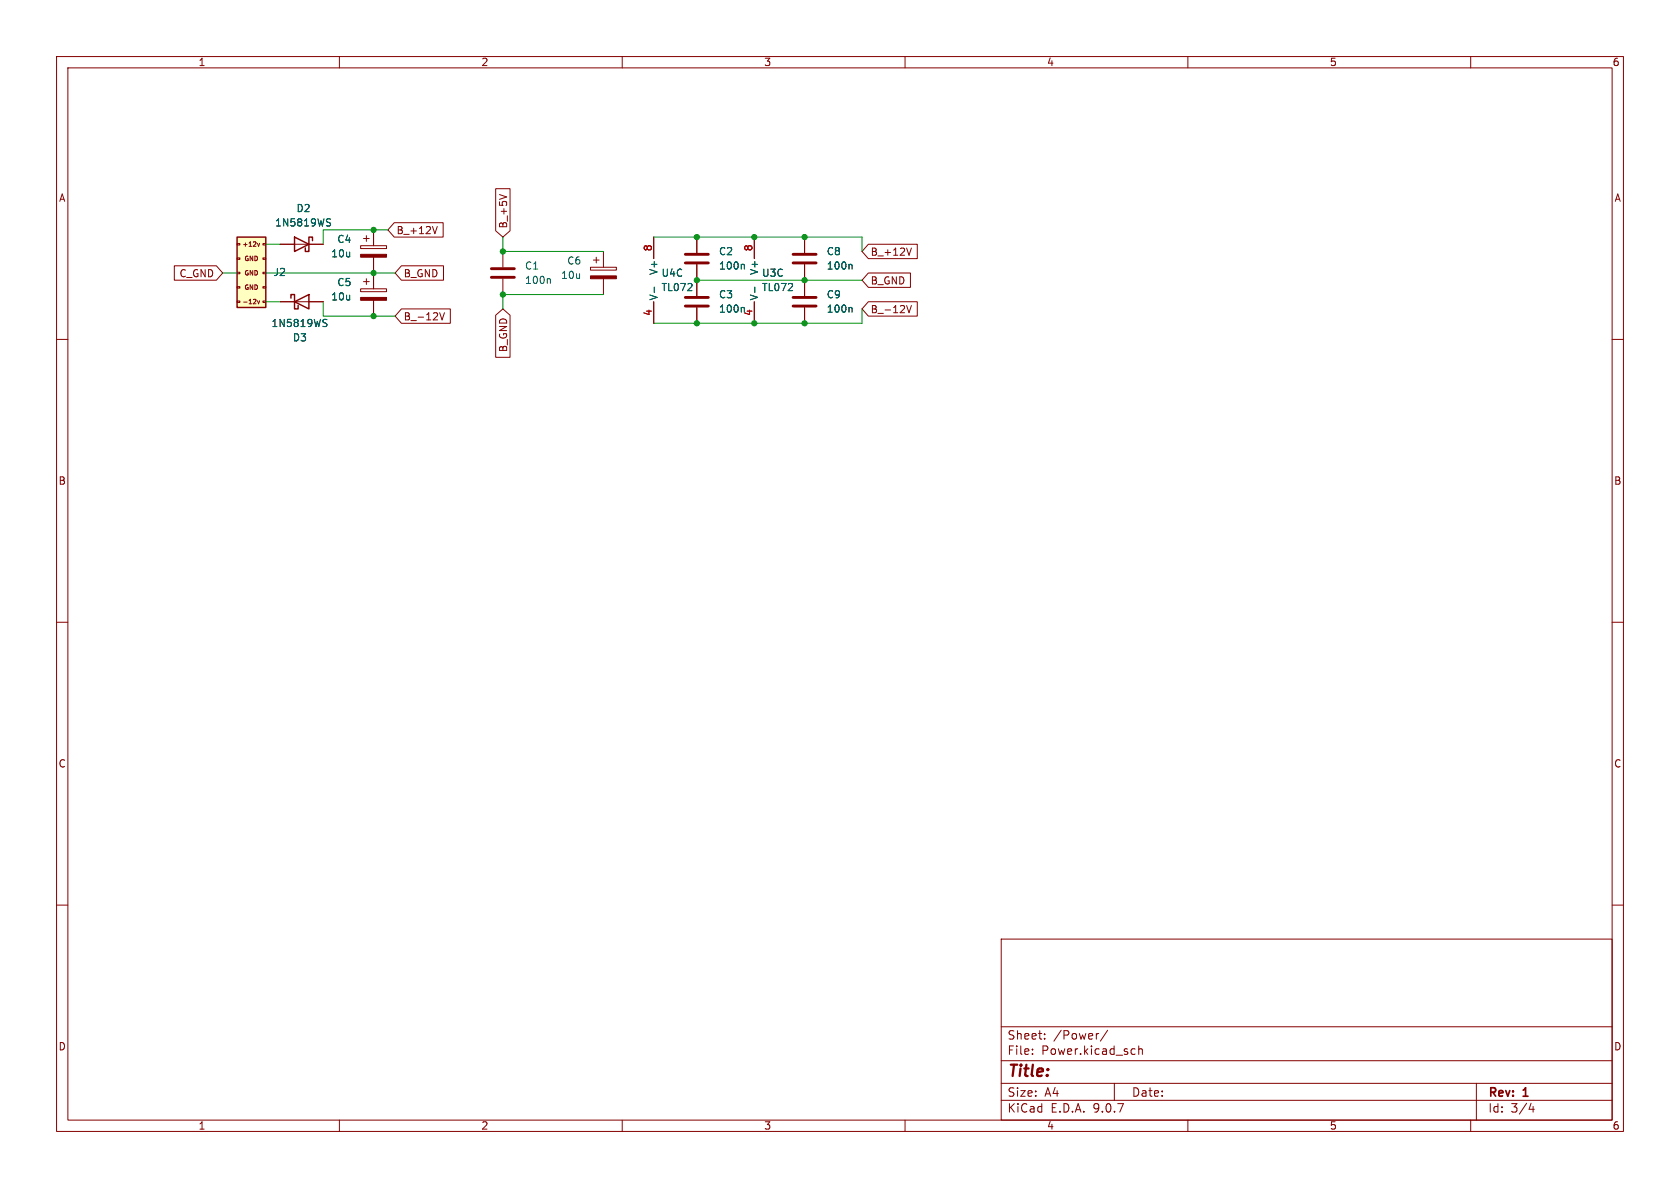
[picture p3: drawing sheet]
<svg xmlns="http://www.w3.org/2000/svg" width="297mm" height="210mm" viewBox="0 0 297 210" stroke-linecap="round" stroke-linejoin="round" font-family="sans-serif">
<g fill="none" stroke="#840000" stroke-width=".18">
<path d="M10 10h277v190h-277zM12 12h273v186h-273zM60 10v2M110 10v2M160 10v2M210 10v2M260 10v2M49.5 53.3h7.6M10 60h2M285 60h2M10 110h2M285 110h2"/>
<path d="M10 160h2M177 166h108v32h-108zM285 160h2M60 198v2M110 198v2M160 198v2M177 194.5h108M177 191.5h108M177 187.5h108M177 181.5h108M182.5 186.3v.1M182.5 185.5v.1"/>
<path d="M184.7 183.6v.1M184.7 182.8v.1M194.2 182.7l-.2 .1M195.8 182.1l-1.3 2M197 191.5v3M200.2 185.4l.5 .1M200.7 186.3l-.5 .1M201.3 185.5l.2-.1 .4 .1 .1 .9M201.3 184.9v1.5M210 198v2M260 198v2M261 191.5v6.5"/>
<path d="M270.7 195l-.4 1.1h.9M271 195.6v1"/>
</g>
<path d="M51.4 52.7v-.6h.7v2.5h.6v-.6M52.1 53.3l2.5-1.2v2.5z" fill="none" stroke="#840000" stroke-width=".25"/>
<path d="M57.3 57.1l.4 .1 .1 .3-.2 .2h-.3M57.3 56.5h.5" fill="none" stroke="#006464" stroke-width=".18"/>
<path d="M41.9 41.9h5.1v12.5h-5.1z" fill="#ffffc2"/>
<path d="M41.9 41.9h5.1v12.5h-5.1zM52.1 41.9l2.5 1.3-2.5 1.3zM55.2 42.5v-.6h-.6v2.6h-.6v-.7" fill="none" stroke="#840000" stroke-width=".25"/>
<g fill="none" stroke="#840000" stroke-width=".18">
<path d="M69.7 39.4h8.6v2.5h-8.6l-1.1-1.3zM87.6 33.4h2.6v7.4l-1.3 1.1-1.3-1.1zM88.3 34.4l1.3 .4M30.8 47h7.5l1.1 1.3-1.1 1.2h-7.5zM41.9 43.1h.5v.2h-.5zM41.9 45.6h.5v.2h-.5zM41.9 48.1h.5v.3h-.5zM41.9 50.7h.5v.2h-.5zM41.9 53.2h.5v.3h-.5zM45.5 43l.2 .5 .2-.5M45.5 53.2l.2 .5 .2-.5M46.5 43.1h.5v.2h-.5z"/>
<path d="M46.5 45.6h.5v.2h-.5zM46.5 48.1h.5v.3h-.5zM46.5 50.7h.5v.2h-.5zM46.5 53.2h.5v.3h-.5zM49.5 43.2h7.6M49.5 53.3h2.6M54.6 53.3h2.5M63.8 43.4h4.5v.5h-4.5zM63.8 51.1h4.5v.5h-4.5zM64.3 42.2h1M64.3 49.8h1M64.8 41.7v1"/>
<path d="M64.8 49.3v1M66 40.6v2.8M66 45.5v5.6M66 53.1v2.8M71 54.6h8.6v2.6h-8.6l-1.2-1.3zM71 47h7.4v2.5h-7.4l-1.2-1.2zM77.3 40l-.4 1.3M77.7 55.3l.5 1.3 .4-1.3M87.6 55.7l1.3-1.1 1.3 1.1v7.5h-2.6zM88.9 44.5v2.7M88.9 49.3v2.8M104.4 47.2h4.6v.6h-4.6z"/>
<path d="M104.9 46h1M105.4 45.5v1M106.7 44.5v2.7M106.7 49.3v2.8M115.6 41.9v3.8M115.6 53.3v3.9M123.2 41.9v2.8M123.2 46.7v5.6M123.2 54.4v2.8M133.3 41.9v3.8M133.3 53.3v3.9M142.2 41.9v2.8"/>
<path d="M142.2 46.7v5.6M142.2 54.4v2.8M153.5 53.3h8.7v2.6h-8.7l-1.1-1.3zM153.5 48.3h7.5v2.5h-7.5l-1.1-1.3zM153.5 43.2h8.7v2.5h-8.7l-1.1-1.2zM160.3 54l.4 1.3 .4-1.3M161.1 43.9l-.4 1.2"/>
</g>
<path d="M86.9 47.5h4M86.9 49h4M121.2 52.6h4M121.2 54.1h4M121.2 45h4M121.2 46.5h4M140.2 52.6h4.1M140.2 54.1h4.1M140.2 45h4.1M140.2 46.5h4.1" fill="none" stroke="#840000" stroke-width=".51"/>
<path d="M58 39.3l.3 .1 .1 .3-.2 .2h-.3M58 38.7h.4M57.3 57.1l.4 .1 .1 .3-.2 .2h-.3M57.3 56.5h.5M97.1 49.3l.2 .1v.7M115.7 50.8v.9M131.4 46.7l.2 .2v.7M131.4 54.3l.2 .2M133.4 50.8v.9M150.5 54.3l.1 .2v.7M150.5 46.7l.1 .2v.7" fill="none" stroke="#006464" stroke-width=".18"/>
<g fill="#840000" stroke="#840000" stroke-width=".18">
<path d="M63.8 45h4.5v.5h-4.5z"/>
<path d="M63.8 52.6h4.5v.5h-4.5z"/>
<path d="M104.4 48.8h4.6v.5h-4.6z"/>
</g>
<path d="M39.4 48.3h2.5M47 53.3h2.5M47 43.2h2.5M47 48.3h22.8M57.1 53.3v2.6h12.7M68.6 40.6h-11.5v2.6M88.9 41.9v2.6h17.8M106.7 52.1h-17.8v2.5M115.6 41.9h36.8v2.6M123.2 49.5h29.2M152.4 54.6v2.6h-36.8" fill="none" stroke="#009600" stroke-width=".18"/>
<g fill="#009600" stroke="#009600" stroke-width=".18">
<circle cx="133.3" cy="57.2" r=".46"/>
<circle cx="133.3" cy="41.9" r=".46"/>
<circle cx="123.2" cy="57.2" r=".46"/>
<circle cx="123.2" cy="41.9" r=".46"/>
<circle cx="123.2" cy="49.5" r=".46"/>
<circle cx="142.2" cy="49.5" r=".46"/>
<circle cx="142.2" cy="57.2" r=".46"/>
<circle cx="142.2" cy="41.9" r=".46"/>
<circle cx="66" cy="40.6" r=".46"/>
<circle cx="66" cy="48.3" r=".46"/>
<circle cx="66" cy="55.9" r=".46"/>
<circle cx="88.9" cy="52.1" r=".46"/>
<circle cx="88.9" cy="44.5" r=".46"/>
</g>
<text font-size="2.8" fill="#840000" x="178" y="190.9">Title:</text>
<g font-size="2.1" fill="#840000">
<text x="178" y="184">Sheet:</text>
<text x="186.2" y="184">/Power/</text>
<text x="178" y="186.7">File:</text>
<text x="184.1" y="186.7">Power.kicad_sch</text>
<text x="178" y="196.9">KiCad</text>
<text x="178" y="194.1">Size:</text>
<text x="184.7" y="194.1">A4</text>
<text x="185.7" y="196.9">E.D.A.</text>
<text x="193.3" y="196.9">9.0.7</text>
<text x="200" y="194.1">Date:</text>
<text x="263" y="194.3">Rev:</text>
<text x="263" y="196.9">Id:</text>
<text x="267.1" y="196.9">3/4</text>
<text x="269.4" y="194.3">1</text>
</g>
<g font-size="1.8" fill="#840000">
<text x="35" y="11.9">1</text>
<text x="85" y="11.9">2</text>
<text x="135" y="11.9">3</text>
<text x="185" y="11.9">4</text>
<text x="235" y="11.9">5</text>
<text x="285" y="11.9">6</text>
<text x="10.3" y="35.9">A</text>
<text x="285.3" y="35.9">A</text>
<text x="70" y="41.6">B_+12V</text>
<text x="89.9" y="40.5" transform="rotate(-90 89.9 40.5)">B_+5V</text>
<text x="153.8" y="45.4">B_+12V</text>
<text x="31.6" y="49.2">C_GND</text>
<text x="71.3" y="49.2">B_GND</text>
<text x="153.8" y="50.5">B_GND</text>
<text x="71.3" y="56.8">B_-12V</text>
<text x="153.8" y="55.6">B_-12V</text>
<text x="89.9" y="62.4" transform="rotate(-90 89.9 62.4)">B_GND</text>
<text x="10.3" y="85.9">B</text>
<text x="285.3" y="85.9">B</text>
<text x="10.3" y="135.9">C</text>
<text x="285.3" y="135.9">C</text>
<text x="10.3" y="185.9">D</text>
<text x="285.3" y="185.9">D</text>
<text x="35" y="199.9">1</text>
<text x="85" y="199.9">2</text>
<text x="135" y="199.9">3</text>
<text x="185" y="199.9">4</text>
<text x="235" y="199.9">5</text>
<text x="285" y="199.9">6</text>
</g>
<g font-size="1.8" fill="#006464">
<text x="48.5" y="40.2">1N5819WS</text>
<text x="52.3" y="37.7">D2</text>
<text x="58.4" y="45.7">10u</text>
<text x="59.5" y="43.2">C4</text>
<text x="92.7" y="47.9">C1</text>
<text x="100.2" y="47">C6</text>
<text x="127" y="45.3">C2</text>
<text x="127" y="47.9">100n</text>
<text x="146.1" y="45.3">C8</text>
<text x="146.1" y="47.9">100n</text>
<text x="48.3" y="49">J2</text>
<text x="58.4" y="53.3">10u</text>
<text x="59.5" y="50.8">C5</text>
<text x="92.7" y="50.4">100n</text>
<text x="99.1" y="49.5">10u</text>
<text x="116.4" y="53.2" transform="rotate(-90 116.4 53.2)">V-</text>
<text x="116.4" y="48.7" transform="rotate(-90 116.4 48.7)">V+</text>
<text x="116.8" y="49.1">U4C</text>
<text x="116.8" y="51.7">TL072</text>
<text x="127" y="52.9">C3</text>
<text x="134.2" y="53.2" transform="rotate(-90 134.2 53.2)">V-</text>
<text x="134.2" y="48.7" transform="rotate(-90 134.2 48.7)">V+</text>
<text x="134.6" y="49.1">U3C</text>
<text x="134.6" y="51.7">TL072</text>
<text x="146.1" y="52.9">C9</text>
<text x="47.9" y="58">1N5819WS</text>
<text x="127" y="55.5">100n</text>
<text x="133.1" y="56" transform="rotate(-90 133.1 56)">4</text>
<text x="146.1" y="55.5">100n</text>
<text x="51.7" y="60.6">D3</text>
</g>
<g font-size="1.8" fill="#a90000">
<text x="115.3" y="44.5" transform="rotate(-90 115.3 44.5)">8</text>
<text x="133.1" y="44.5" transform="rotate(-90 133.1 44.5)">8</text>
<text x="115.3" y="56" transform="rotate(-90 115.3 56)">4</text>
</g>
<g font-size="1.1" fill="#840000">
<text x="42.7" y="43.8">+12v</text>
<text x="43.1" y="46.3">GND</text>
<text x="42.7" y="54">-12v</text>
<text x="43.1" y="48.9">GND</text>
<text x="43.1" y="51.4">GND</text>
</g>
</svg>
